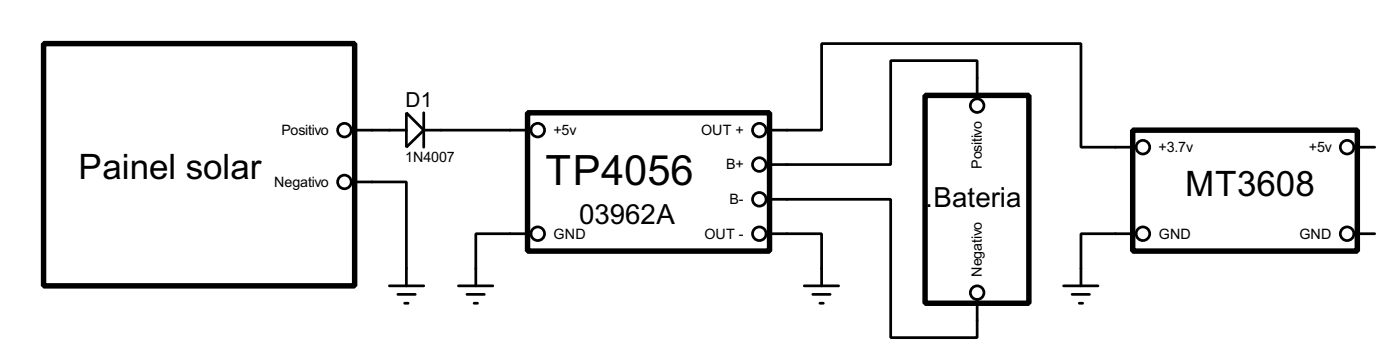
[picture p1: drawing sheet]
<svg xmlns="http://www.w3.org/2000/svg" width="206mm" height="53mm" viewBox="0 0 206 53" stroke-linecap="round" stroke-linejoin="round" font-family="sans-serif">
<g fill="none" stroke="#000" stroke-width=".4">
<path d="M51.6 19.1h8.1M59.7 16.6l2.6 2.5-2.6 2.5zM62.3 19.1h15.7M62.3 16.6v5M112.6 19.1h8.1v-12.7h38.1v15.2h8.1M143.6 14.5v-5.6h-12.7v15.3h-18.3M51.6 26.7h8.1v15.3M78 34.3h-8.1v7.7M112.6 29.3h18.3v20.3h12.7v-5.6M112.6 34.3h8.1v7.7M166.9 34.3h-8.1v7.7M198.9 34.3h3.1"/>
<path d="M198.9 21.6h3.1M57.2 42h5.1M58.5 43.2h2.5M59.5 44.5h.5M67.4 42h5M68.6 43.2h2.6M69.7 44.5h.5M118.2 42h5M119.4 43.2h2.6M120.5 44.5h.5M156.3 42h5M157.5 43.2h2.6"/>
<path d="M158.6 44.5h.5"/>
<circle cx="50.6" cy="19.1" r="1"/>
<circle cx="79" cy="19.1" r="1"/>
<circle cx="111.5" cy="19.1" r="1"/>
<circle cx="143.5" cy="15.5" r="1"/>
<circle cx="50.6" cy="26.7" r="1"/>
<circle cx="79" cy="34.3" r="1"/>
<circle cx="111.5" cy="29.3" r="1"/>
<circle cx="111.5" cy="34.3" r="1"/>
<circle cx="111.5" cy="24.2" r="1"/>
<circle cx="167.9" cy="34.3" r="1"/>
<circle cx="167.9" cy="21.6" r="1"/>
<circle cx="197.9" cy="34.3" r="1"/>
<circle cx="197.9" cy="21.6" r="1"/>
<circle cx="143.5" cy="43" r="1"/>
</g>
<path d="M6.4 6.4h45.7v35.6h-45.7zM77.5 16.6h35.6v20.3h-35.6zM135.9 14h15.3v30.5h-15.3zM166.4 19.1h33v17.8h-33z" fill="none" stroke="#000" stroke-width=".8"/>
<text font-size="6.9" x="80.2" y="27.1">TP4056</text>
<g font-size="5.8">
<text x="11.5" y="26.2">Painel solar</text>
<text x="174.1" y="28.8">MT3608</text>
</g>
<g font-size="4.6">
<text x="85.1" y="32.9">03962A</text>
<text x="135.9" y="30.4">.</text>
<text x="137.1" y="30.4">Bateria</text>
</g>
<text font-size="3.4" x="59.6" y="15.8">D1</text>
<g font-size="2.4">
<text x="41.3" y="19.8">Positivo</text>
<text x="59.5" y="23.7">1N4007</text>
<text x="81.3" y="19.8">+5v</text>
<text x="103" y="19.8">OUT +</text>
<text x="170.2" y="22.3">+3.7v</text>
<text x="192.3" y="22.3">+5v</text>
<text x="40.3" y="27.4">Negativo</text>
<text x="106.7" y="24.9">B+</text>
<text x="107.2" y="30">B-</text>
<text x="144.3" y="24.8" transform="rotate(-90 144.3 24.8)">Positivo</text>
<text x="81.3" y="35">GND</text>
<text x="103.5" y="35">OUT -</text>
<text x="170.2" y="35">GND</text>
<text x="190.9" y="35">GND</text>
<text x="144.3" y="40.6" transform="rotate(-90 144.3 40.6)">Negativo</text>
</g>
</svg>
